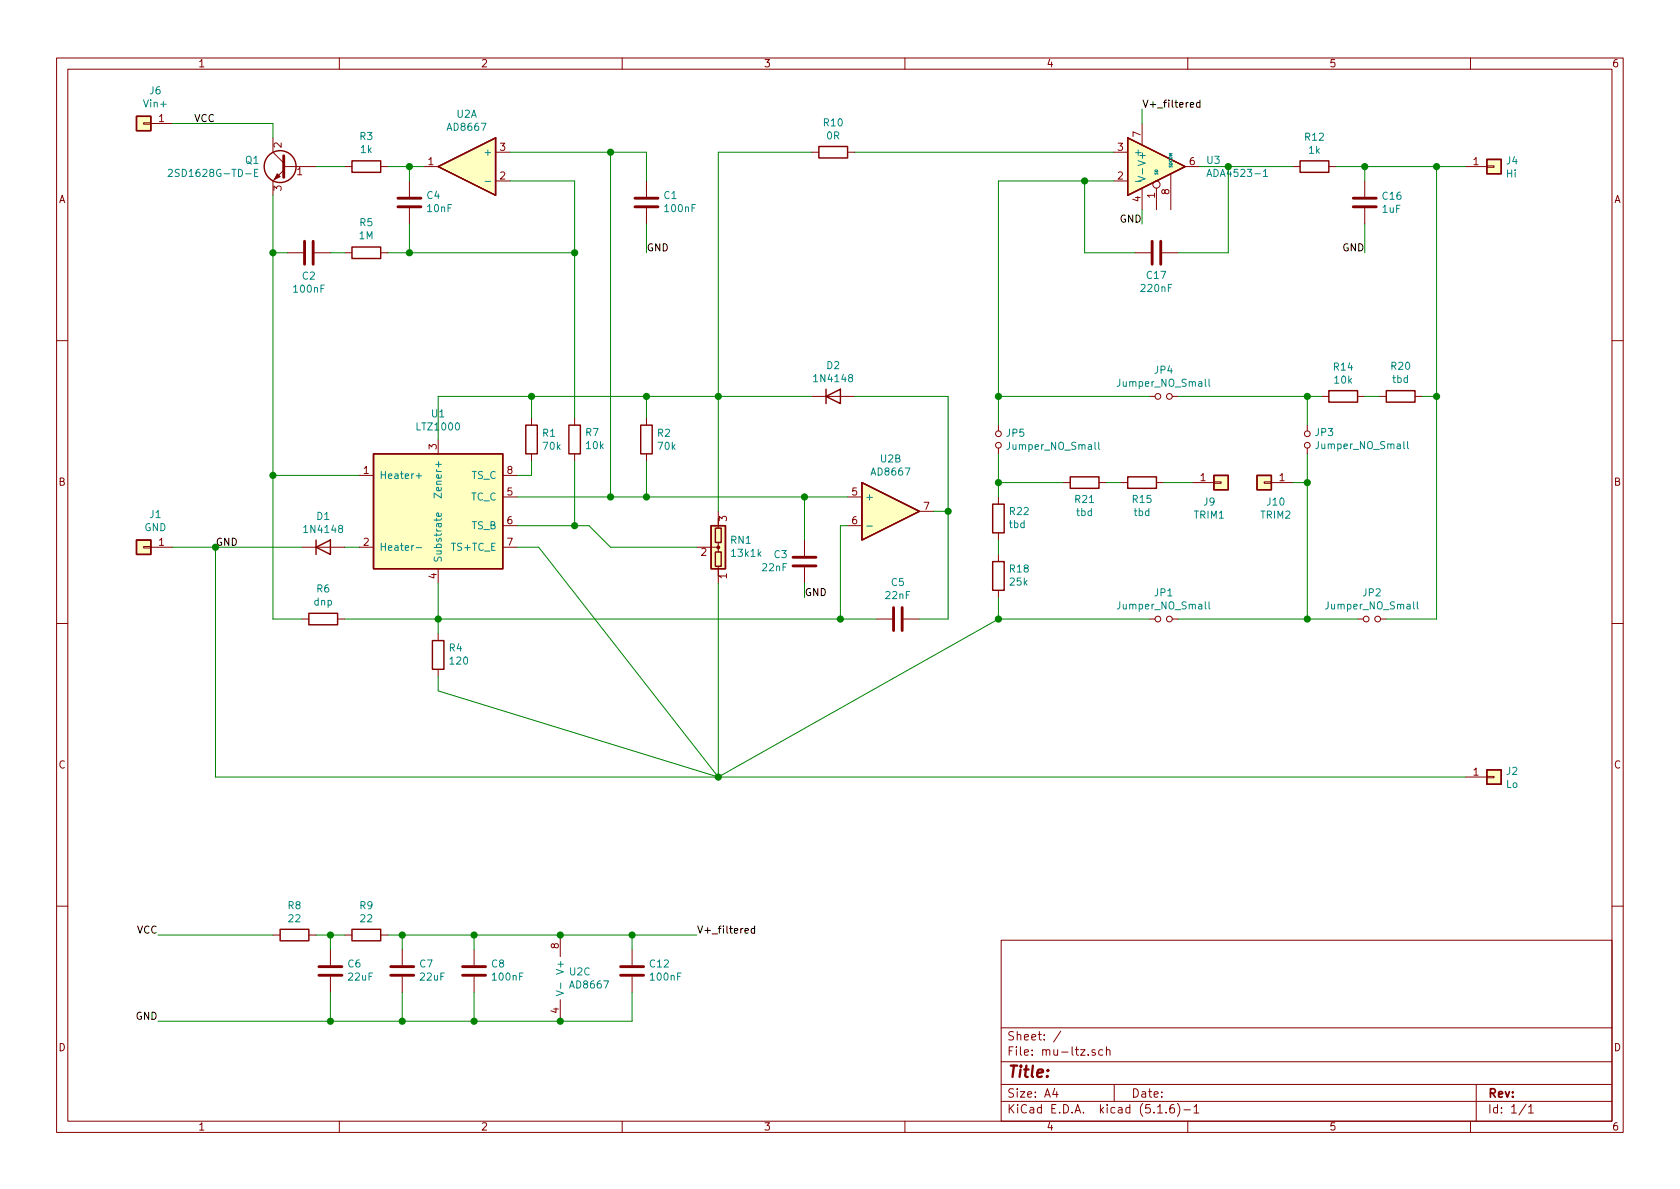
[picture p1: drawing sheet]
EESchema Schematic File Version 4
EELAYER 30 0
EELAYER END
$Descr A4 11693 8268
encoding utf-8
Sheet 1 1
Title ""
Date ""
Rev ""
Comp ""
Comment1 ""
Comment2 ""
Comment3 ""
Comment4 ""
$EndDescr
$Comp
L Connector_Generic:Conn_01x01 J6
U 1 1
P 1000 850
F 0 "J6" H 918 625 50  0000 C CNN
F 1 "Vin+" H 918 716 50  0000 C CNN
F 2 "Connector_Wire:SolderWirePad_1x01_Drill1mm" H 1000 850 50  0001 C CNN
F 3 "~" H 1000 850 50  0001 C CNN
	1    1000 850 
	-1   0    0    1   
$EndComp
$Comp
L Connector_Generic:Conn_01x01 J1
U 1 1
P 1000 3800
F 0 "J1" H 918 3575 50  0000 C CNN
F 1 "GND" H 918 3666 50  0000 C CNN
F 2 "Connector_Wire:SolderWirePad_1x01_Drill1mm" H 1000 3800 50  0001 C CNN
F 3 "~" H 1000 3800 50  0001 C CNN
	1    1000 3800
	-1   0    0    1   
$EndComp
$Comp
L Device:D D1
U 1 1
P 2250 3800
F 0 "D1" H 2250 4017 50  0000 C CNN
F 1 "1N4148" H 2250 3926 50  0000 C CNN
F 2 "Diode_SMD:D_SOD-323" H 2250 3800 50  0001 C CNN
F 3 "~" H 2250 3800 50  0001 C CNN
	1    2250 3800
	1    0    0    -1  
$EndComp
Wire Wire Line
	2500 3800 2400 3800
$Comp
L Device:Opamp_Dual_Generic U2
U 1 1
P 3250 1150
F 0 "U2" H 3250 1517 50  0000 C CNN
F 1 "AD8667" H 3250 1426 50  0000 C CNN
F 2 "Package_SO:MSOP-8_3x3mm_P0.65mm" H 3250 1150 50  0001 C CNN
F 3 "~" H 3250 1150 50  0001 C CNN
	1    3250 1150
	-1   0    0    -1  
$EndComp
$Comp
L Device:Opamp_Dual_Generic U2
U 2 1
P 6200 3550
F 0 "U2" H 6200 3917 50  0000 C CNN
F 1 "AD8667" H 6200 3826 50  0000 C CNN
F 2 "Package_SO:MSOP-8_3x3mm_P0.65mm" H 6200 3550 50  0001 C CNN
F 3 "~" H 6200 3550 50  0001 C CNN
	2    6200 3550
	1    0    0    -1  
$EndComp
$Comp
L Device:Opamp_Dual_Generic U2
U 3 1
P 4000 6800
F 0 "U2" H 3958 6846 50  0000 L CNN
F 1 "AD8667" H 3958 6755 50  0000 L CNN
F 2 "Package_SO:MSOP-8_3x3mm_P0.65mm" H 4000 6800 50  0001 C CNN
F 3 "~" H 4000 6800 50  0001 C CNN
	3    4000 6800
	1    0    0    -1  
$EndComp
$Comp
L Device:D D2
U 1 1
P 5800 2750
F 0 "D2" H 5800 2967 50  0000 C CNN
F 1 "1N4148" H 5800 2876 50  0000 C CNN
F 2 "Diode_SMD:D_SOD-323" H 5800 2750 50  0001 C CNN
F 3 "~" H 5800 2750 50  0001 C CNN
	1    5800 2750
	1    0    0    -1  
$EndComp
Wire Wire Line
	3050 2750 3050 3050
Wire Wire Line
	5000 2750 5000 3550
$Comp
L Device:R R4
U 1 1
P 3050 4550
F 0 "R4" H 2980 4504 50  0000 R CNN
F 1 "120" H 2980 4595 50  0000 R CNN
F 2 "Resistor_SMD:R_0805_2012Metric" V 2980 4550 50  0001 C CNN
F 3 "~" H 3050 4550 50  0001 C CNN
	1    3050 4550
	-1   0    0    1   
$EndComp
Wire Wire Line
	2500 3300 1900 3300
$Comp
L Device:R R3
U 1 1
P 2550 1150
F 0 "R3" V 2757 1150 50  0000 C CNN
F 1 "1k" V 2666 1150 50  0000 C CNN
F 2 "Resistor_SMD:R_0603_1608Metric" V 2480 1150 50  0001 C CNN
F 3 "~" H 2550 1150 50  0001 C CNN
	1    2550 1150
	0    1    -1   0   
$EndComp
Wire Wire Line
	2400 1150 2200 1150
Wire Wire Line
	1900 1350 1900 1750
Wire Wire Line
	1200 850  1900 850 
Text Label 1350 850  0    50   ~ 0
VCC
$Comp
L Device:C C2
U 1 1
P 2150 1750
F 0 "C2" V 2310 1750 50  0000 C CNN
F 1 "100nF" V 2401 1750 50  0000 C CNN
F 2 "Capacitor_SMD:C_0603_1608Metric" H 2188 1600 50  0001 C CNN
F 3 "~" H 2150 1750 50  0001 C CNN
	1    2150 1750
	0    1    1    0   
$EndComp
$Comp
L Device:R R5
U 1 1
P 2550 1750
F 0 "R5" V 2757 1750 50  0000 C CNN
F 1 "1M" V 2666 1750 50  0000 C CNN
F 2 "Resistor_SMD:R_0603_1608Metric" V 2480 1750 50  0001 C CNN
F 3 "~" H 2550 1750 50  0001 C CNN
	1    2550 1750
	0    -1   -1   0   
$EndComp
Wire Wire Line
	2000 1750 1900 1750
Connection ~ 1900 1750
Wire Wire Line
	2300 1750 2400 1750
Wire Wire Line
	4000 1750 4000 1250
Wire Wire Line
	4000 1250 3550 1250
$Comp
L Device:C C1
U 1 1
P 4500 1400
F 0 "C1" H 4385 1354 50  0000 R CNN
F 1 "100nF" H 4385 1445 50  0000 R CNN
F 2 "Capacitor_SMD:C_0603_1608Metric" H 4538 1250 50  0001 C CNN
F 3 "~" H 4500 1400 50  0001 C CNN
	1    4500 1400
	-1   0    0    1   
$EndComp
Wire Wire Line
	3600 3800 3750 3800
Wire Wire Line
	3050 4400 3050 4300
$Comp
L Device:R R6
U 1 1
P 2250 4300
F 0 "R6" V 2457 4300 50  0000 C CNN
F 1 "dnp" V 2366 4300 50  0000 C CNN
F 2 "Resistor_SMD:R_0603_1608Metric" V 2180 4300 50  0001 C CNN
F 3 "~" H 2250 4300 50  0001 C CNN
	1    2250 4300
	0    -1   -1   0   
$EndComp
Wire Wire Line
	1900 3300 1900 4300
Wire Wire Line
	1900 4300 2100 4300
Wire Wire Line
	6600 3550 6500 3550
Wire Wire Line
	6600 2750 6600 3550
Wire Wire Line
	5950 2750 6600 2750
$Comp
L Device:C C4
U 1 1
P 2850 1400
F 0 "C4" H 2735 1354 50  0000 R CNN
F 1 "10nF" H 2735 1445 50  0000 R CNN
F 2 "Capacitor_SMD:C_0603_1608Metric" H 2888 1250 50  0001 C CNN
F 3 "~" H 2850 1400 50  0001 C CNN
	1    2850 1400
	-1   0    0    1   
$EndComp
Wire Wire Line
	2700 1150 2850 1150
Wire Wire Line
	2700 1750 2850 1750
Wire Wire Line
	2850 1250 2850 1150
Connection ~ 2850 1150
Wire Wire Line
	2850 1150 2950 1150
Wire Wire Line
	2850 1550 2850 1750
Connection ~ 2850 1750
Wire Wire Line
	2850 1750 4000 1750
$Comp
L Device:C C5
U 1 1
P 6250 4300
F 0 "C5" V 6502 4300 50  0000 C CNN
F 1 "22nF" V 6411 4300 50  0000 C CNN
F 2 "Capacitor_SMD:C_0603_1608Metric" H 6288 4150 50  0001 C CNN
F 3 "~" H 6250 4300 50  0001 C CNN
	1    6250 4300
	0    -1   -1   0   
$EndComp
Connection ~ 5000 2750
Wire Wire Line
	6600 3550 6600 4300
Wire Wire Line
	6600 4300 6400 4300
Connection ~ 6600 3550
Wire Wire Line
	4250 1050 4500 1050
Connection ~ 4250 1050
Wire Wire Line
	1900 850  1900 950 
$Comp
L Device:R R7
U 1 1
P 4000 3050
F 0 "R7" H 3930 3004 50  0000 R CNN
F 1 "10k" H 3930 3095 50  0000 R CNN
F 2 "Resistor_SMD:R_0603_1608Metric" V 3930 3050 50  0001 C CNN
F 3 "~" H 4000 3050 50  0001 C CNN
	1    4000 3050
	-1   0    0    1   
$EndComp
Wire Wire Line
	3600 3650 4000 3650
Wire Wire Line
	3550 1050 4250 1050
Wire Wire Line
	4000 3650 4000 3200
Connection ~ 4000 1750
Text Label 1100 6500 2    50   ~ 0
VCC
$Comp
L Device:R R8
U 1 1
P 2050 6500
F 0 "R8" V 1843 6500 50  0000 C CNN
F 1 "22" V 1934 6500 50  0000 C CNN
F 2 "Resistor_SMD:R_0805_2012Metric" V 1980 6500 50  0001 C CNN
F 3 "~" H 2050 6500 50  0001 C CNN
	1    2050 6500
	0    1    1    0   
$EndComp
$Comp
L Device:C C6
U 1 1
P 2300 6750
F 0 "C6" H 2185 6704 50  0000 R CNN
F 1 "22uF" H 2185 6795 50  0000 R CNN
F 2 "Capacitor_SMD:C_0805_2012Metric" H 2338 6600 50  0001 C CNN
F 3 "~" H 2300 6750 50  0001 C CNN
	1    2300 6750
	-1   0    0    1   
$EndComp
Text Label 1100 7100 2    50   ~ 0
GND
Wire Wire Line
	2200 6500 2300 6500
Wire Wire Line
	2300 6600 2300 6500
Wire Wire Line
	2300 7100 2300 6900
Connection ~ 2300 7100
Wire Wire Line
	1100 7100 2300 7100
$Comp
L Device:R R9
U 1 1
P 2550 6500
F 0 "R9" V 2343 6500 50  0000 C CNN
F 1 "22" V 2434 6500 50  0000 C CNN
F 2 "Resistor_SMD:R_0805_2012Metric" V 2480 6500 50  0001 C CNN
F 3 "~" H 2550 6500 50  0001 C CNN
	1    2550 6500
	0    1    1    0   
$EndComp
Wire Wire Line
	2300 6500 2400 6500
Connection ~ 2300 6500
Wire Wire Line
	2700 6500 2800 6500
Wire Wire Line
	2800 6500 2800 6600
Wire Wire Line
	2300 7100 2800 7100
Wire Wire Line
	2800 7100 2800 6900
Connection ~ 2800 7100
$Comp
L Device:C C7
U 1 1
P 2800 6750
F 0 "C7" H 2685 6704 50  0000 R CNN
F 1 "22uF" H 2685 6795 50  0000 R CNN
F 2 "Capacitor_SMD:C_0805_2012Metric" H 2838 6600 50  0001 C CNN
F 3 "~" H 2800 6750 50  0001 C CNN
	1    2800 6750
	-1   0    0    1   
$EndComp
$Comp
L Device:C C8
U 1 1
P 3300 6750
F 0 "C8" H 3185 6704 50  0000 R CNN
F 1 "100nF" H 3185 6795 50  0000 R CNN
F 2 "Capacitor_SMD:C_0603_1608Metric" H 3338 6600 50  0001 C CNN
F 3 "~" H 3300 6750 50  0001 C CNN
	1    3300 6750
	-1   0    0    1   
$EndComp
Wire Wire Line
	2800 6500 3300 6500
Wire Wire Line
	3300 6500 3300 6600
Connection ~ 2800 6500
Wire Wire Line
	2800 7100 3300 7100
Wire Wire Line
	3300 7100 3300 6900
Connection ~ 3300 7100
Wire Wire Line
	3300 6500 3900 6500
Connection ~ 3300 6500
$Comp
L Device:C C12
U 1 1
P 4400 6750
F 0 "C12" H 4285 6704 50  0000 R CNN
F 1 "100nF" H 4285 6795 50  0000 R CNN
F 2 "Capacitor_SMD:C_0603_1608Metric" H 4438 6600 50  0001 C CNN
F 3 "~" H 4400 6750 50  0001 C CNN
	1    4400 6750
	-1   0    0    1   
$EndComp
Wire Wire Line
	3900 6500 4400 6500
Wire Wire Line
	4400 6500 4400 6600
Connection ~ 3900 6500
Connection ~ 4400 6500
Wire Wire Line
	4400 7100 4400 6900
Text Label 4850 6500 0    50   ~ 0
V+_filtered
Text Label 7950 750  0    50   ~ 0
V+_filtered
Wire Wire Line
	7950 850  7950 750 
$Comp
L my_lib:ADA4523-1 U3
U 1 1
P 8000 1150
F 0 "U3" H 8394 1196 50  0000 L CNN
F 1 "ADA4523-1" H 8394 1105 50  0000 L CNN
F 2 "Package_SO:MSOP-8_3x3mm_P0.65mm" H 8150 1425 50  0001 C CNN
F 3 "https://www.mouser.de/datasheet/2/609/ada4523-1-1852886.pdf" H 8150 1425 50  0001 C CNN
	1    8000 1150
	1    0    0    -1  
$EndComp
$Comp
L Connector_Generic:Conn_01x01 J10
U 1 1
P 8800 3350
F 0 "J10" H 8718 3217 50  0000 C CNN
F 1 "TRIM2" H 8718 3126 50  0000 C CNN
F 2 "Connector_Wire:SolderWirePad_1x01_Drill1mm" H 8800 3350 50  0001 C CNN
F 3 "~" H 8800 3350 50  0001 C CNN
	1    8800 3350
	-1   0    0    -1  
$EndComp
$Comp
L Connector_Generic:Conn_01x01 J9
U 1 1
P 8500 3350
F 0 "J9" H 8418 3217 50  0000 C CNN
F 1 "TRIM1" H 8418 3126 50  0000 C CNN
F 2 "Connector_Wire:SolderWirePad_1x01_Drill1mm" H 8500 3350 50  0001 C CNN
F 3 "~" H 8500 3350 50  0001 C CNN
	1    8500 3350
	1    0    0    -1  
$EndComp
$Comp
L Connector_Generic:Conn_01x01 J2
U 1 1
P 10400 5400
F 0 "J2" H 10480 5442 50  0000 L CNN
F 1 "Lo" H 10480 5351 50  0000 L CNN
F 2 "Connector_Wire:SolderWirePad_1x01_Drill1mm" H 10400 5400 50  0001 C CNN
F 3 "~" H 10400 5400 50  0001 C CNN
	1    10400 5400
	1    0    0    -1  
$EndComp
$Comp
L Connector_Generic:Conn_01x01 J4
U 1 1
P 10400 1150
F 0 "J4" H 10480 1192 50  0000 L CNN
F 1 "Hi" H 10480 1101 50  0000 L CNN
F 2 "Connector_Wire:SolderWirePad_1x01_Drill1mm" H 10400 1150 50  0001 C CNN
F 3 "~" H 10400 1150 50  0001 C CNN
	1    10400 1150
	1    0    0    -1  
$EndComp
Wire Wire Line
	8350 1150 8550 1150
Wire Wire Line
	9000 3350 9100 3350
$Comp
L Device:Jumper_NO_Small JP1
U 1 1
P 8100 4300
F 0 "JP1" H 8100 4485 50  0000 C CNN
F 1 "Jumper_NO_Small" H 8100 4394 50  0000 C CNN
F 2 "Jumper:SolderJumper-2_P1.3mm_Open_RoundedPad1.0x1.5mm" H 8100 4300 50  0001 C CNN
F 3 "~" H 8100 4300 50  0001 C CNN
	1    8100 4300
	1    0    0    -1  
$EndComp
$Comp
L Device:R R12
U 1 1
P 9150 1150
F 0 "R12" V 8943 1150 50  0000 C CNN
F 1 "1k" V 9034 1150 50  0000 C CNN
F 2 "Resistor_SMD:R_0603_1608Metric" V 9080 1150 50  0001 C CNN
F 3 "~" H 9150 1150 50  0001 C CNN
	1    9150 1150
	0    1    1    0   
$EndComp
Wire Wire Line
	8200 1750 8550 1750
Wire Wire Line
	8550 1750 8550 1150
Connection ~ 8550 1150
Wire Wire Line
	8550 1150 9000 1150
Wire Wire Line
	7900 1750 7550 1750
$Comp
L Device:C C16
U 1 1
P 9500 1400
F 0 "C16" H 9615 1446 50  0000 L CNN
F 1 "1uF" H 9615 1355 50  0000 L CNN
F 2 "Capacitor_SMD:C_0603_1608Metric" H 9538 1250 50  0001 C CNN
F 3 "~" H 9500 1400 50  0001 C CNN
	1    9500 1400
	1    0    0    -1  
$EndComp
Wire Wire Line
	9500 1550 9500 1750
Text Label 9500 1750 2    50   ~ 0
GND
Wire Wire Line
	9500 1250 9500 1150
Wire Wire Line
	5000 1050 5000 2750
Wire Wire Line
	6950 3350 6950 3450
Wire Wire Line
	8200 4300 9100 4300
Wire Wire Line
	9100 3350 9100 4300
Wire Wire Line
	7700 3350 7800 3350
$Comp
L Device:C C17
U 1 1
P 8050 1750
F 0 "C17" V 7890 1750 50  0000 C CNN
F 1 "220nF" V 7799 1750 50  0000 C CNN
F 2 "Capacitor_SMD:C_0603_1608Metric" H 8088 1600 50  0001 C CNN
F 3 "~" H 8050 1750 50  0001 C CNN
	1    8050 1750
	0    -1   -1   0   
$EndComp
$Comp
L Device:R R22
U 1 1
P 6950 3600
F 0 "R22" H 6880 3554 50  0000 R CNN
F 1 "tbd" H 6880 3645 50  0000 R CNN
F 2 "Resistor_SMD:R_1206_3216Metric" V 6880 3600 50  0001 C CNN
F 3 "~" H 6950 3600 50  0001 C CNN
	1    6950 3600
	-1   0    0    1   
$EndComp
$Comp
L my_lib:LTZ1000 U1
U 1 1
P 3050 3550
F 0 "U1" H 3050 4231 50  0000 C CNN
F 1 "LTZ1000" H 3050 4140 50  0000 C CNN
F 2 "Package_TO_SOT_THT:TO-5-8" H 3250 3100 50  0001 C CNN
F 3 "https://www.analog.com/media/en/technical-documentation/data-sheets/LTZ1000.pdf" H 3250 3075 50  0001 C CNN
	1    3050 3550
	1    0    0    -1  
$EndComp
Wire Wire Line
	9300 1150 9500 1150
Connection ~ 3900 7100
Wire Wire Line
	8300 3350 8100 3350
Wire Wire Line
	6950 3350 7400 3350
$Comp
L Device:Jumper_NO_Small JP5
U 1 1
P 6950 3050
F 0 "JP5" V 6904 3098 50  0000 L CNN
F 1 "Jumper_NO_Small" V 6995 3098 50  0000 L CNN
F 2 "Jumper:SolderJumper-2_P1.3mm_Open_RoundedPad1.0x1.5mm" H 6950 3050 50  0001 C CNN
F 3 "~" H 6950 3050 50  0001 C CNN
	1    6950 3050
	0    1    1    0   
$EndComp
Wire Wire Line
	6950 3150 6950 3350
Connection ~ 6950 3350
Wire Wire Line
	9650 4300 10000 4300
$Comp
L Device:Jumper_NO_Small JP2
U 1 1
P 9550 4300
F 0 "JP2" H 9550 4485 50  0000 C CNN
F 1 "Jumper_NO_Small" H 9550 4394 50  0000 C CNN
F 2 "Jumper:SolderJumper-2_P1.3mm_Open_RoundedPad1.0x1.5mm" H 9550 4300 50  0001 C CNN
F 3 "~" H 9550 4300 50  0001 C CNN
	1    9550 4300
	1    0    0    -1  
$EndComp
Text Label 7950 1550 2    50   ~ 0
GND
Wire Wire Line
	7950 1450 7950 1550
Connection ~ 10000 1150
Wire Wire Line
	10000 1150 10200 1150
Connection ~ 9500 1150
Wire Wire Line
	9500 1150 10000 1150
Wire Wire Line
	3900 7100 4400 7100
Wire Wire Line
	3300 7100 3900 7100
Wire Wire Line
	5000 4050 5000 5400
Wire Wire Line
	3750 3800 5000 5400
Connection ~ 5000 5400
Wire Wire Line
	4500 1050 4500 1250
Wire Wire Line
	4500 1550 4500 1750
Text Label 4500 1750 0    50   ~ 0
GND
Wire Wire Line
	5900 3650 5850 3650
Wire Wire Line
	5850 3650 5850 4300
Wire Wire Line
	5850 4300 6100 4300
Text Label 5600 4150 0    50   ~ 0
GND
Wire Wire Line
	6950 4300 5000 5400
Connection ~ 6950 4300
Wire Wire Line
	5000 5400 10200 5400
Wire Wire Line
	1200 3800 1500 3800
Connection ~ 5850 4300
Connection ~ 3050 4300
Wire Wire Line
	3050 4300 3050 4050
Wire Wire Line
	2400 4300 3050 4300
Wire Wire Line
	3050 4700 3050 4800
Wire Wire Line
	3050 4800 5000 5400
Wire Wire Line
	5000 5400 1500 5400
Wire Wire Line
	1500 5400 1500 3800
Connection ~ 1500 3800
Wire Wire Line
	1500 3800 2100 3800
Wire Wire Line
	6950 4300 8000 4300
Wire Wire Line
	1900 1750 1900 3300
Connection ~ 1900 3300
Wire Wire Line
	4000 1750 4000 2900
$Comp
L Device:R R2
U 1 1
P 4500 3050
F 0 "R2" H 4570 3096 50  0000 L CNN
F 1 "70k" H 4570 3005 50  0000 L CNN
F 2 "Resistor_SMD:R_0805_2012Metric" V 4430 3050 50  0001 C CNN
F 3 "~" H 4500 3050 50  0001 C CNN
	1    4500 3050
	1    0    0    -1  
$EndComp
$Comp
L Device:R R1
U 1 1
P 3700 3050
F 0 "R1" H 3770 3096 50  0000 L CNN
F 1 "70k" H 3770 3005 50  0000 L CNN
F 2 "Resistor_SMD:R_0805_2012Metric" V 3630 3050 50  0001 C CNN
F 3 "~" H 3700 3050 50  0001 C CNN
	1    3700 3050
	1    0    0    -1  
$EndComp
Wire Wire Line
	9450 4300 9100 4300
Connection ~ 9100 4300
$Comp
L Device:R R21
U 1 1
P 7550 3350
F 0 "R21" V 7665 3350 50  0000 C CNN
F 1 "tbd" V 7756 3350 50  0000 C CNN
F 2 "Resistor_SMD:R_1206_3216Metric" V 7480 3350 50  0001 C CNN
F 3 "~" H 7550 3350 50  0001 C CNN
	1    7550 3350
	0    1    1    0   
$EndComp
$Comp
L Device:R R15
U 1 1
P 7950 3350
F 0 "R15" V 8065 3350 50  0000 C CNN
F 1 "tbd" V 8156 3350 50  0000 C CNN
F 2 "Resistor_SMD:R_1206_3216Metric" V 7880 3350 50  0001 C CNN
F 3 "~" H 7950 3350 50  0001 C CNN
	1    7950 3350
	0    1    1    0   
$EndComp
$Comp
L Device:Jumper_NO_Small JP3
U 1 1
P 9100 3050
F 0 "JP3" V 9146 3002 50  0000 R CNN
F 1 "Jumper_NO_Small" V 9055 3002 50  0000 R CNN
F 2 "Jumper:SolderJumper-2_P1.3mm_Open_RoundedPad1.0x1.5mm" H 9100 3050 50  0001 C CNN
F 3 "~" H 9100 3050 50  0001 C CNN
	1    9100 3050
	0    -1   -1   0   
$EndComp
Wire Wire Line
	9100 3150 9100 3350
Connection ~ 9100 3350
Connection ~ 10000 2750
Wire Wire Line
	10000 2750 10000 1150
Wire Wire Line
	10000 4300 10000 2750
Wire Wire Line
	9900 2750 10000 2750
$Comp
L Device:R R20
U 1 1
P 9750 2750
F 0 "R20" V 9957 2750 50  0000 C CNN
F 1 "tbd" V 9866 2750 50  0000 C CNN
F 2 "Resistor_SMD:R_1206_3216Metric" V 9680 2750 50  0001 C CNN
F 3 "~" H 9750 2750 50  0001 C CNN
	1    9750 2750
	0    1    -1   0   
$EndComp
Wire Wire Line
	9500 2750 9600 2750
$Comp
L Device:R R14
U 1 1
P 9350 2750
F 0 "R14" V 9143 2750 50  0000 C CNN
F 1 "10k" V 9234 2750 50  0000 C CNN
F 2 "Resistor_SMD:R_1206_3216Metric" V 9280 2750 50  0001 C CNN
F 3 "~" H 9350 2750 50  0001 C CNN
	1    9350 2750
	0    1    1    0   
$EndComp
Wire Wire Line
	9100 2750 9200 2750
Connection ~ 9100 2750
Wire Wire Line
	9100 2750 9100 2950
Wire Wire Line
	8200 2750 9100 2750
Wire Wire Line
	6950 1250 6950 2750
Wire Wire Line
	6950 2750 6950 2950
$Comp
L Device:Jumper_NO_Small JP4
U 1 1
P 8100 2750
F 0 "JP4" H 8100 2935 50  0000 C CNN
F 1 "Jumper_NO_Small" H 8100 2844 50  0000 C CNN
F 2 "Jumper:SolderJumper-2_P1.3mm_Open_RoundedPad1.0x1.5mm" H 8100 2750 50  0001 C CNN
F 3 "~" H 8100 2750 50  0001 C CNN
	1    8100 2750
	1    0    0    -1  
$EndComp
Connection ~ 6950 2750
Wire Wire Line
	8000 2750 6950 2750
Wire Wire Line
	3050 2750 3700 2750
Wire Wire Line
	5000 2750 5650 2750
Wire Wire Line
	5600 3450 5900 3450
Connection ~ 5600 3450
Wire Wire Line
	3050 4300 5850 4300
Wire Wire Line
	3600 3450 4250 3450
Connection ~ 4250 3450
Wire Wire Line
	4250 3450 4500 3450
Wire Wire Line
	4000 3650 4100 3650
Wire Wire Line
	4100 3650 4250 3800
Wire Wire Line
	4250 3800 4850 3800
Connection ~ 4000 3650
Wire Wire Line
	3600 3300 3700 3300
Wire Wire Line
	3700 3300 3700 3200
Wire Wire Line
	3700 2900 3700 2750
Connection ~ 3700 2750
Wire Wire Line
	4250 1050 4250 3450
Wire Wire Line
	3700 2750 4500 2750
Wire Wire Line
	4500 2900 4500 2750
Connection ~ 4500 2750
Wire Wire Line
	4500 2750 5000 2750
Wire Wire Line
	4500 3200 4500 3450
Connection ~ 4500 3450
Wire Wire Line
	4500 3450 5600 3450
$Comp
L Device:Voltage_Divider RN1
U 1 1
P 5000 3800
F 0 "RN1" H 4920 3754 50  0000 R CNN
F 1 "13k1k" H 4920 3845 50  0000 R CNN
F 2 "my_lib:SIP-3" V 5475 3800 50  0001 C CNN
F 3 "~" H 5200 3800 50  0001 C CNN
	1    5000 3800
	-1   0    0    1   
$EndComp
Wire Wire Line
	5600 3450 5600 3750
Wire Wire Line
	5600 4050 5600 4150
$Comp
L Device:C C3
U 1 1
P 5600 3900
F 0 "C3" H 5714 3854 50  0000 L CNN
F 1 "22nF" H 5714 3945 50  0000 L CNN
F 2 "Capacitor_SMD:C_0603_1608Metric" H 5638 3750 50  0001 C CNN
F 3 "~" H 5600 3900 50  0001 C CNN
	1    5600 3900
	-1   0    0    1   
$EndComp
Wire Wire Line
	6950 3750 6950 3850
Wire Wire Line
	6950 4150 6950 4300
$Comp
L Device:R R18
U 1 1
P 6950 4000
F 0 "R18" H 6880 3954 50  0000 R CNN
F 1 "25k" H 6880 4045 50  0000 R CNN
F 2 "Resistor_SMD:R_1206_3216Metric" V 6880 4000 50  0001 C CNN
F 3 "~" H 6950 4000 50  0001 C CNN
	1    6950 4000
	-1   0    0    1   
$EndComp
Wire Wire Line
	4400 6500 4850 6500
Text Label 1500 3800 0    50   ~ 0
GND
Wire Wire Line
	1100 6500 1900 6500
$Comp
L Device:Q_NPN_BCE Q1
U 1 1
P 2000 1150
F 0 "Q1" H 2191 1196 50  0000 L CNN
F 1 "2SD1628G-TD-E" H 2191 1105 50  0000 L CNN
F 2 "Package_TO_SOT_SMD:SOT-89-3" H 2200 1250 50  0001 C CNN
F 3 "https://docs.rs-online.com/93aa/0900766b8127c9ab.pdf" H 2000 1150 50  0001 C CNN
	1    2000 1150
	-1   0    0    -1  
$EndComp
Wire Wire Line
	6950 1250 7550 1250
Connection ~ 7550 1250
Wire Wire Line
	7550 1250 7750 1250
$Comp
L Device:R R10
U 1 1
P 5800 1050
F 0 "R10" V 5593 1050 50  0000 C CNN
F 1 "0R" V 5684 1050 50  0000 C CNN
F 2 "Resistor_SMD:R_0603_1608Metric" V 5730 1050 50  0001 C CNN
F 3 "~" H 5800 1050 50  0001 C CNN
	1    5800 1050
	0    1    1    0   
$EndComp
Wire Wire Line
	5000 1050 5650 1050
Wire Wire Line
	5950 1050 7750 1050
Wire Wire Line
	7550 1250 7550 1750
$EndSCHEMATC
